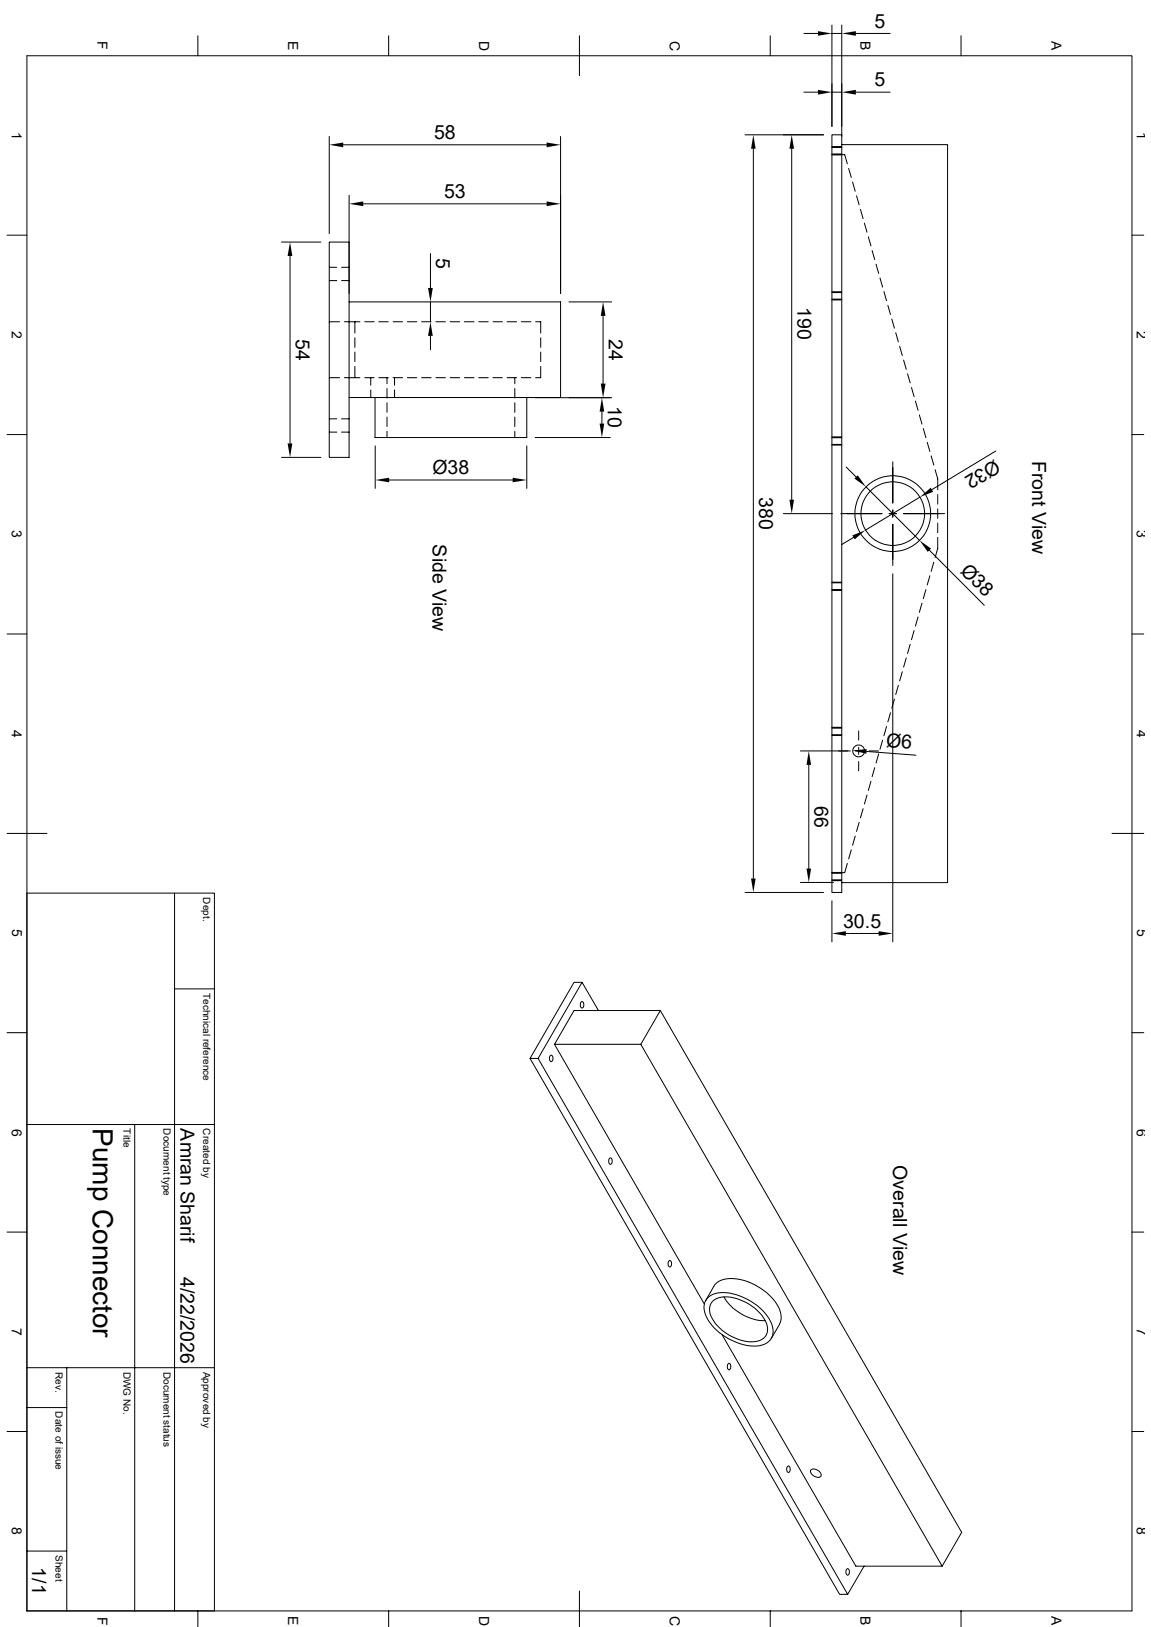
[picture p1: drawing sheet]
<svg xmlns="http://www.w3.org/2000/svg" width="297mm" height="420mm" viewBox="0 0 297 420" stroke-linecap="round" stroke-linejoin="round" font-family="sans-serif">
<g fill="none" stroke="#000" stroke-width=".26">
<path d="M6.9 14.4h285.2v401.4h-285.2zM51.1 9.2v5.2M100.3 9.2v5.2M149.5 9.2v10.4M198.8 9.2v5.2M207.4 8.6h3.7M214.7 6.5v26.1M214.7 8.6h2.5M217.2 6.5v223.9h-2.5v-195.6h2.5M220.9 8.6h8.8M248 9.2v5.2M85 35.2v25.1"/>
<path d="M88.6 37.4h52.5M144.7 35.2v40.6M192.2 34.8h20.3M194.4 38.4v188.4M204.3 38.4v90.6M207.4 23.8h3.7M214.7 39.9h3.3l.7 2.4M214.7 23.8h2.5M214.7 39.8h2.5M214.7 38.1h2.5M214.7 37.8h2.5M217.2 37.3h27.3v190.5h-27.3"/>
<path d="M220.9 23.8h8.8M90.1 50.4v67.7h-5.1v-55.6h5.1M93.7 52.6h47.4M219 43.5l.7 2.3M220 47l.7 2.4M221 50.5l.7 2.4M222 54.1l.7 2.3M223.1 57.6l.6 2.3M1.8 60.7h5.1M72.6 62.5h10.2M74.8 66.1v48.4M85 72.4h1.9"/>
<path d="M85 69h1.9M88.1 72.4h2M88.1 69h2M90.1 77.9h54.6v24.7h-54.6M111.1 65.4v8.9M111.1 77.9v5.2M146.8 77.9h11M214.7 77.2h2.5M214.7 75.5h2.5M214.7 77.4h2.5M214.7 75.3h2.5M224.1 61.1l.6 2.4"/>
<path d="M225 64.7l.7 2.3M226.1 68.2l.6 2.4M227.1 71.8l.7 2.3M228.1 75.3l.7 2.3M229.1 78.8l.7 2.4M292.1 60.7h3M85 83.1h2.6M85 97.5h2.6M88.9 83.1h4M88.9 97.5h4M91.6 83.1v2.9M91.6 87.2v2.5"/>
<path d="M91.6 90.9v2.4M91.6 94.6v2.9M94.1 83.1h2.5M94.1 97.5h2.5M95.7 97.5v1.9M97.7 83.1h2.5M97.7 97.5h2.5M99.9 97.5v1.6M101.4 83.1h2.5M101.4 97.5h2.5M101.8 97.5v1.9M105.1 83.1h2.5"/>
<path d="M105.1 97.5h2.5M108.8 83.1h2.5M108.8 97.5h2.5M111.1 86.7v3.6M112.5 83.1h2.4M112.5 97.5h2.4M116.2 83.1h2.4M116.2 97.5h2.4M119.8 83.1h2.5M119.8 97.5h2.5M123.5 83.1h2.5M123.5 97.5h2.5"/>
<path d="M127.2 83.1h2.4M127.2 97.5h2.4M130.9 83.1h2.4M130.9 97.5h2.4M132.8 97.5v1.6M134.5 83.1h2.5M134.5 97.5h2.5M138.2 83.1h1.3v2.9M139.5 87.2v2.5M139.5 90.9v2.4M139.5 94.6v2.9h-1.3M155.6 81.5v17.5"/>
<path d="M230.1 82.3l.7 2.4M231.1 85.9l.7 2.4M232.2 89.4l.6 2.4M233.2 93l.6 2.3M234.2 96.5l.7 2.3M1.8 112.2h5.1M72.6 118.1h10.2M85 111.5h1.9M85 108.1h1.9M88.1 111.5h2M88.1 108.1h2M95.7 100.7v1.9"/>
<path d="M96.8 102.6v10.3h39.1v-10.3M96.8 115.1v11M99.9 100.3v2.4M99.9 104v2.4M99.9 107.7v2.4M99.9 111.3v1.6M101.8 100.7v1.9M132.8 100.3v2.4M132.8 104v2.4M132.8 107.7v2.4M132.8 111.3v1.6M135.9 115.1v11"/>
<path d="M138.1 112.9h19.4M138.1 102.7h19.7M155.3 106.3v3M214.7 114.7h2.5M214.7 113h2.5M214.7 114.9h2.5M214.7 112.8h2.5M230.4 119.2v10.6M235.2 100l.7 2.4M236.2 103.5l.7 2.4M237.2 107.1l.7 2.4M238.3 110.6l.6 2.4"/>
<path d="M239.3 114.2l.6 2.3M240.3 117.7l.7 2.4M257 116.4l-16.5 10M292.1 112.2h3M100.4 123.9h31.9M202.1 132.6h12.7M217 132.6h10.6M218.4 120.6l2.5 2.5M220.3 138.7l-3.1 1.9M223.4 125.6l13.9 13.9M229.4 132.6h1.9M230.4 131.7v1.8"/>
<path d="M230.4 135.3v10.7M233.1 132.6h10.7M237.4 128.3l-14.1 8.6M241.3 121.2l.7 2.4v2.8M242 127.7v2.4M242 131.4v2.4M242 135v2.5M242 138.7v2.9l-.7 2.3M214.7 152.2h2.5M214.7 150.5h2.5M214.7 152.4h2.5M214.7 150.3h2.5"/>
<path d="M230.4 148.1v95M236.9 159.3l-.7 2.3M237.9 155.7l-.7 2.4M238.9 152.2l-.6 2.4M239.8 142l14.2 14.3M239.9 148.6l-.6 2.4M241 145.1l-.7 2.4M1.8 163.7h5.1M231.8 176.9l-.7 2.4M232.8 173.4l-.6 2.4M233.8 169.8l-.6 2.4M234.9 166.3l-.7 2.4"/>
<path d="M235.9 162.8l-.7 2.3M292.1 163.7h3M206.5 193.8h12.9M208.7 197.4v26.8M214.7 189.7h2.5M214.7 188h2.5M214.7 189.9h2.5M214.7 187.7h2.5M220.6 193.8h1.9M221.6 188.7v2.4M221.6 192.9v1.8M221.6 196.6v2.4"/>
<path d="M223.6 194l12.7 .9M224.3 193.8h2.4M225.7 198.2l-.7 2.3M226.7 194.6l-.6 2.4M227.8 191.1l-.7 2.3M228.8 187.5l-.7 2.4M229.8 184l-.7 2.4M230.8 180.5l-.7 2.3M1.8 215.1h10.3M219.7 219.4l-.7 2.3M220.7 215.8l-.7 2.4M221.7 212.3l-.7 2.3"/>
<path d="M222.7 208.7l-.7 2.4M223.7 205.2l-.6 2.4M224.7 201.7l-.6 2.3M286.9 215.1h8.2M6.9 230.5h48.4v185.3M45 230.5v185.3M192.2 230.4h20.3M206.5 227.8h8.6M214.7 232.5v10.6M214.7 227.1h2.5M214.7 225.4h2.5M214.7 227.3h2.5"/>
<path d="M214.7 225.2h2.5M218.7 222.9l-.7 2.4h-3.3M45 255.3h10.3M150.1 258.6a.84 .84 0 0 1 .6 .8 .84 .84 0 0 1-.6 .8 1.12 1.12 0 0 1 0-1.6zM150.2 253.6h-2.1l-11.3 19.6h2.1M218.3 241h8.4M1.8 266.6h5.1M136.8 273.2l79.9 138.4h2M142.1 272.4a.84 .84 0 0 1 .6 .8 .84 .84 0 0 1-.6 .8 1.12 1.12 0 0 1 0-1.6zM154.4 260.9l-4.2-7.3-11.3 19.6 79.8 138.4M165.4 269.6l77.7 134.7 5.1-8.7-77.8-134.7h-22.3l-5 8.7 38.6 67M170.4 260.9l-5 8.7h-22.3"/>
<path d="M292.1 266.6h3M6.9 290.3h48.4M34.8 290.3v125.5M157.4 298.9a.84 .84 0 0 1 .6 .8 .84 .84 0 0 1-.6 .8 1.12 1.12 0 0 1 0-1.6zM1.8 318.1h5.1M292.1 318.1h3M172.7 325.4a.84 .84 0 0 1 .6 .8 .84 .84 0 0 1-.6 .8 1.12 1.12 0 0 1 0-1.6zM182.1 335.7l2.1-3.6a5.7 5.7 0 0 1 6.1-1.9 14.9 14.9 0 0 1 11 8.1l.3 1.9-.5 1.6M182.5 335.2a6.8 6.8 0 0 1 6.9-1.1 14.3 14.3 0 0 1 9.7 7.7 4 4 0 0 1-3.9 5.7 14.7 14.7 0 0 1-13.2-8.2l-.3-1.9a3.4 3.4 0 0 1 .8-2.2zM184.2 335.7a7.6 7.6 0 0 1 7.6 .2 10.6 10.6 0 0 1 6.2 6.7 3.2 3.2 0 0 1-3.2 3.7 12.1 12.1 0 0 1-11.5-7.1l-.2-1.2 .2-1.1zM186.8 334.8a12.7 12.7 0 0 0 10.7 6.1M6.9 353.1h48.4"/>
<path d="M17.2 353.1v62.7M186.4 344.6l34.5 59.7h22.2M188 352a.84 .84 0 0 1 .6 .8 .84 .84 0 0 1-.6 .8 1.12 1.12 0 0 1 0-1.6zM201.2 341.8l-2.1 3.7M1.8 369.5h5.1M6.9 363.3h10.3M203.3 378.5a.84 .84 0 0 1 .6 .8 .84 .84 0 0 1-.6 .8 1.12 1.12 0 0 1 0-1.6zM209.3 379.3a1.84 1.84 0 0 1 2.5 1.7 1.74 1.74 0 0 1-2.6-1.5zM292.1 369.5h3M6.9 400.4h10.3M51.1 415.8v4.1M100.3 415.8v4.1"/>
<path d="M149.5 410.7v9.2M198.8 415.8v4.1M218.6 405a.84 .84 0 0 1 .6 .8 .84 .84 0 0 1-.6 .8 1.12 1.12 0 0 1 0-1.6zM223 404.3l-4.3 7.3M248 415.8v4.1"/>
<circle cx="230.4" cy="132.6" r="8.2"/>
<circle cx="230.4" cy="132.6" r="9.8"/>
<circle cx="221.6" cy="193.9" r="1.53"/>
</g>
<g fill="#000">
<path d="M211.1 8l3.6 .6-3.6 .6zM217.2 8.6l3.7-.6v1.2zM85 37.4l3.6-.6v1.2zM141.1 36.8l3.6 .6-3.6 .6zM194.4 34.8l.6 3.6h-1.2zM204.3 34.8l.6 3.6h-1.2zM211.1 23.2l3.6 .6-3.6 .6zM217.2 23.8l3.7-.6v1.2zM90.1 52.6l3.6-.6v1.2zM141.1 52l3.6 .6-3.6 .6zM74.8 62.5l.6 3.6h-1.2zM110.4 74.3h1.3l-.6 3.6z"/>
<path d="M111.1 83.1l.6 3.6h-1.3zM155.6 77.9l.7 3.6h-1.3zM155 99h1.3l-.7 3.7zM74.2 114.5h1.2l-.6 3.6zM155.3 102.7l.6 3.6h-1.2zM154.7 109.3h1.2l-.6 3.6zM96.8 123.9l3.6-.6v1.2zM132.3 123.3l3.6 .6-3.6 .6zM203.7 129h1.2l-.6 3.6zM219.9 138.2l3.4-1.3-2.7 2.3zM221.3 122.7l2.1 2.9-2.9-2.1zM237.4 128.3l2.8-2.4 .6 1.1z"/>
<path d="M237.3 139.5l2.9 2.1-.8 .9zM208.7 193.8l.6 3.6h-1.2zM220 193.7l3.6-.3v1.2zM193.8 226.8h1.2l-.6 3.6zM208.1 224.2h1.2l-.6 3.6zM214.7 241l3.6-.6v1.2zM226.7 240.4l3.7 .6-3.7 .6z"/>
</g>
<text font-size="7.2" x="23.9" y="291.3" transform="rotate(90 23.9 291.3)">Pump Connector</text>
<g font-size="5">
<text x="225.7" y="7.2">5</text>
<text x="225.7" y="22.3">5</text>
<text x="112" y="35.9">58</text>
<text x="114.6" y="51.1">53</text>
<text x="112.6" y="66.7" transform="rotate(90 112.6 66.7)">5</text>
<text x="205.8" y="79.3" transform="rotate(90 205.8 79.3)">190</text>
<text x="76.3" y="87.5" transform="rotate(90 76.3 87.5)">54</text>
<text x="157.1" y="87.5" transform="rotate(90 157.1 87.5)">24</text>
<text x="156.8" y="104.8" transform="rotate(90 156.8 104.8)">10</text>
<text x="256.8" y="118.4" transform="rotate(149 256.8 118.4)">Ø32</text>
<text x="266.3" y="119" transform="rotate(90 266.3 119)">Front View</text>
<text x="111.6" y="122.3">Ø38</text>
<text x="195.9" y="128.4" transform="rotate(90 195.9 128.4)">380</text>
<text x="111.6" y="140.5" transform="rotate(90 111.6 140.5)">Side View</text>
<text x="247.6" y="147.5" transform="rotate(45 247.6 147.5)">Ø38</text>
<text x="228.6" y="192.7" transform="rotate(4 228.6 192.7)">Ø6</text>
<text x="210.2" y="208" transform="rotate(90 210.2 208)">66</text>
<text x="217.6" y="239.5">30.5</text>
<text x="46.6" y="291.3" transform="rotate(90 46.6 291.3)">Amran Sharif</text>
<text x="230.5" y="300.8" transform="rotate(90 230.5 300.8)">Overall View</text>
<text x="46.6" y="329.6" transform="rotate(90 46.6 329.6)">4/22/2026</text>
<text x="8.3" y="404.6" transform="rotate(90 8.3 404.6)">1/1</text>
</g>
<g font-size="3.6">
<text x="25.1" y="10.7" transform="rotate(90 25.1 10.7)">F</text>
<text x="74.4" y="10.6" transform="rotate(90 74.4 10.6)">E</text>
<text x="123.6" y="10.5" transform="rotate(90 123.6 10.5)">D</text>
<text x="172.8" y="10.5" transform="rotate(90 172.8 10.5)">C</text>
<text x="222.1" y="10.6" transform="rotate(90 222.1 10.6)">B</text>
<text x="271.3" y="10.6" transform="rotate(90 271.3 10.6)">A</text>
<text x="3.1" y="34" transform="rotate(90 3.1 34)">1</text>
<text x="293.4" y="34" transform="rotate(90 293.4 34)">1</text>
<text x="3.1" y="85.4" transform="rotate(90 3.1 85.4)">2</text>
<text x="293.4" y="85.4" transform="rotate(90 293.4 85.4)">2</text>
<text x="3.1" y="136.9" transform="rotate(90 3.1 136.9)">3</text>
<text x="293.4" y="136.9" transform="rotate(90 293.4 136.9)">3</text>
<text x="3.1" y="188.4" transform="rotate(90 3.1 188.4)">4</text>
<text x="293.4" y="188.4" transform="rotate(90 293.4 188.4)">4</text>
<text x="3.1" y="239.9" transform="rotate(90 3.1 239.9)">5</text>
<text x="293.4" y="239.9" transform="rotate(90 293.4 239.9)">5</text>
<text x="3.1" y="291.3" transform="rotate(90 3.1 291.3)">6</text>
<text x="293.4" y="291.3" transform="rotate(90 293.4 291.3)">6</text>
<text x="3.1" y="342.8" transform="rotate(90 3.1 342.8)">7</text>
<text x="293.4" y="342.8" transform="rotate(90 293.4 342.8)">7</text>
<text x="3.1" y="394.3" transform="rotate(90 3.1 394.3)">8</text>
<text x="293.4" y="394.3" transform="rotate(90 293.4 394.3)">8</text>
<text x="25.1" y="417.3" transform="rotate(90 25.1 417.3)">F</text>
<text x="74.4" y="417.2" transform="rotate(90 74.4 417.2)">E</text>
<text x="123.6" y="417.1" transform="rotate(90 123.6 417.1)">D</text>
<text x="172.8" y="417.1" transform="rotate(90 172.8 417.1)">C</text>
<text x="222.1" y="417.2" transform="rotate(90 222.1 417.2)">B</text>
<text x="271.3" y="417.2" transform="rotate(90 271.3 417.2)">A</text>
</g>
<g font-size="2.6">
<text x="52.5" y="231.6" transform="rotate(90 52.5 231.6)">Dept.</text>
<text x="52.5" y="256.3" transform="rotate(90 52.5 256.3)">Technical reference</text>
<text x="31.9" y="291.3" transform="rotate(90 31.9 291.3)">Title</text>
<text x="42.2" y="291.3" transform="rotate(90 42.2 291.3)">Document type</text>
<text x="52.5" y="291.3" transform="rotate(90 52.5 291.3)">Created by</text>
<text x="14.4" y="354.1" transform="rotate(90 14.4 354.1)">Rev.</text>
<text x="31.9" y="354.1" transform="rotate(90 31.9 354.1)">DWG No.</text>
<text x="42.2" y="354.1" transform="rotate(90 42.2 354.1)">Document status</text>
<text x="52.5" y="354.1" transform="rotate(90 52.5 354.1)">Approved by</text>
<text x="14.4" y="364.4" transform="rotate(90 14.4 364.4)">Date of issue</text>
<text x="14.4" y="401.4" transform="rotate(90 14.4 401.4)">Sheet</text>
</g>
</svg>
